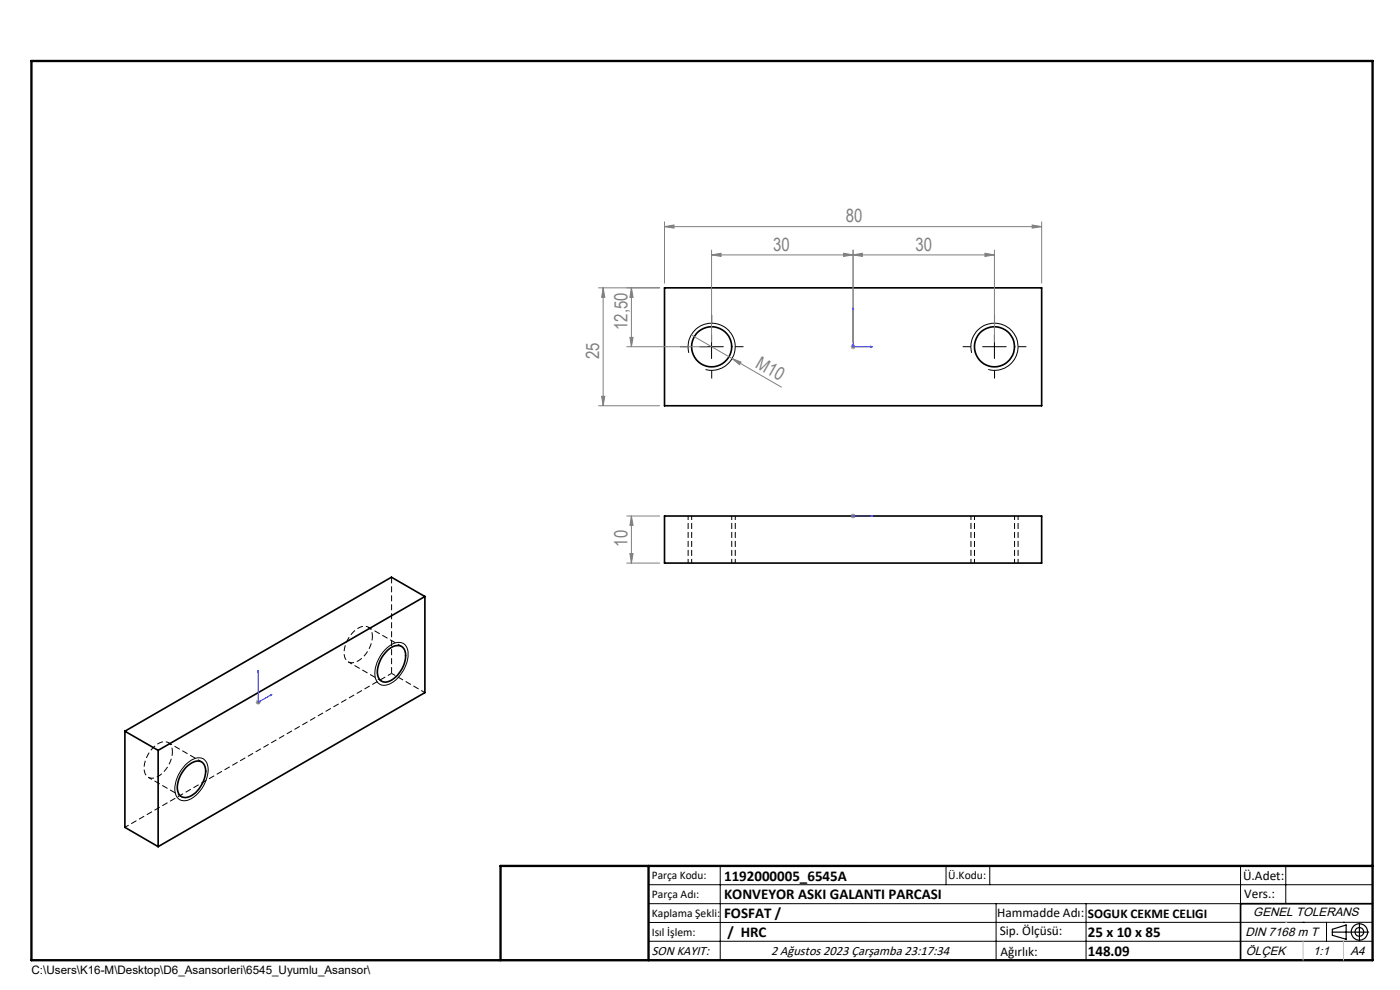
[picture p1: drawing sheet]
<svg xmlns="http://www.w3.org/2000/svg" width="297mm" height="210mm" viewBox="0 0 297 210" stroke-linecap="round" stroke-linejoin="round" font-family="sans-serif">
<g fill="none" stroke="#000" stroke-width=".35">
<path d="M141 61.1h80v25h-80zM141 109.5h80v9.9h-80zM82.2 138a2.36 2.36 0 0 1 3.4-.5 4.5 4.5 0 0 1-.6 4.8 4.4 4.4 0 0 1-3.6 2.4 2.12 2.12 0 0 1-1.3-2.7 7 7 0 0 1 2.1-4zM90.1 126.5v20.4l-56.6 32.7M90.1 126.5l-56.6 32.7M90.1 126.5l-7.1-4.1-56.5 32.7M26.5 155.1l7 4.1M26.5 155.1v20.4l7 4.1M33.5 159.2v20.4M39.4 162.9a3 3 0 0 1 3.5-1.2 3.1 3.1 0 0 1 .5 3.5 5.6 5.6 0 0 1-4 4 1.8 1.8 0 0 1-1.8-2.2 6.8 6.8 0 0 1 1.8-4.1zM291.2 191.7h-28v12"/>
<circle cx="151" cy="73.6" r="4.3"/>
<circle cx="211" cy="73.6" r="4.3"/>
</g>
<g fill="none" stroke="#000" stroke-width=".21" stroke-dasharray="1.3 .6" stroke-dashoffset=".4" stroke-linecap="butt">
<path d="M146 109.4v10M146.7 109.4v10M155.2 119.4v-10M156 119.4v-10M206 109.4v10M206.7 109.4v10M215.2 119.4v-10M216 119.4v-10M79 135a1.83 1.83 0 0 0-.9-2 1.83 1.83 0 0 0-2.1 .2 6.3 6.3 0 0 0-2.9 6.2 1.75 1.75 0 0 0 2.9 .8 6.6 6.6 0 0 0 3-5.2M85.2 137.1l-7.1-4.1M36.6 159.5a1.83 1.83 0 0 0-.9-2 1.83 1.83 0 0 0-2.1 .2 6.3 6.3 0 0 0-2.9 6.1 1.75 1.75 0 0 0 2.9 .9 6.6 6.6 0 0 0 3-5.2M73.9 140.4l7 4.1"/>
<path d="M90.1 146.9l-7-4.1M26.5 175.5l56.6-32.7M31.4 164.9l7.1 4.1M42.8 161.6l-7.1-4.1"/>
</g>
<path d="M83.1 142.8v-20.4" fill="none" stroke="#000" stroke-width=".21" stroke-dasharray="1.3 .6" stroke-linecap="butt"/>
<g fill="none" stroke="#000" stroke-width=".21">
<path d="M146.1 74.9a5 5 0 0 1 4.4-6.4 5 5 0 0 1 5.4 5.4 5 5 0 0 1-6.2 4.5M148.4 73.5h5.1M151 71v5.1M206.1 74.9a5 5 0 0 1 4.4-6.3 5 5 0 0 1 5.4 5.4 5 5 0 0 1-6.2 4.4M208.5 73.5h5M211 71v5.1M82.1 137.4a2.93 2.93 0 0 1 3.8-.7 4.6 4.6 0 0 1 0 5 5.8 5.8 0 0 1-4.6 3.7 2.13 2.13 0 0 1-1.8-2.5 8 8 0 0 1 2.6-5.5zM39.3 162.3a3.6 3.6 0 0 1 3.8-1.3 3.4 3.4 0 0 1 .8 4 6.6 6.6 0 0 1-4.6 4.9 2.1 2.1 0 0 1-2.2-2.6 8.1 8.1 0 0 1 2.2-5zM137.6 187.7h153.6M137.6 191.7h153.6M137.6 199.7h153.6M152.8 183.7v20"/>
<path d="M200.7 183.7v4M210 183.7v4M211.3 191.7v12M230.4 191.7v12M263.2 183.7v20M272.8 183.7v8M276.4 195.6h.1M281.4 195.6v4.1M285 195.6h.1M291.2 195.6l-153.6 .1"/>
</g>
<g fill="none" stroke="#000" stroke-width=".25">
<path d="M282.6 197.7h7.8M282.6 197.1l3-.9v3l-3-.8zM288.4 195.8v3.8M106.2 203.7h185"/>
<circle cx="288.4" cy="197.7" r="1.74"/>
<circle cx="288.4" cy="197.7" r=".93"/>
</g>
<path d="M181 65.3l.1 .3h-.2zM181 65.3v8.2h4.1M184.7 73.4l.4 .1-.4 .2zM180.9 109.5h.2zM181 109.5h.1M181 109.5h4.1M185.1 109.5h-.4h.4M54.8 142.2v6.8l2.9-1.7M54.8 142.2l.1 .3h-.2zM57.4 147.3h.3l-.3 .2z" fill="none" stroke="#00f" stroke-width=".21"/>
<g fill="none" stroke="#808080" stroke-width=".21">
<path d="M141 48.1l2-.4v.7zM141 47.1v13M141 48.1h80M151 54.1l2-.4v.7zM151 53v19.6M151 54.1h60M179 53.7l2 .4-2 .3zM181 54.1l2-.4v.7zM181 53v19.6M209 53.7l2 .4-2 .3zM211 53v19.6M219 47.7l2 .4-2 .3z"/>
<path d="M221 47.1v13M127 61.1h12.9M128 61.1l.3 2h-.7zM128 61.1v25M133 73.5h17M133.6 71.6h.7l-.4 1.9zM133.9 61.1v12.4M133.9 61.1l.4 2h-.7zM146.6 71l8.7 5.1M155.3 76.1l1.9 .7-.3 .6zM155.3 76.1l10.5 6M180.5 73.5h1"/>
<path d="M180.6 73.2l.7 .7M181 73.1v1M181.3 73.2l-.7 .7M127 86.1h12.9M127.6 84.1h.7l-.3 2zM133 109.5h6.9M133 119.4h6.9M133.6 117.4h.7l-.4 2zM133.9 109.5v9.9M133.9 109.5l.4 1.9h-.7zM180.5 109.5h1M180.6 109.1l.7 .7"/>
<path d="M181 108.9v1.1M181.3 109.1l-.7 .7M54.3 149h1M54.4 148.6l.7 .7M54.8 148.5v1M55.1 148.6l-.7 .7"/>
</g>
<path d="M146 73.5h-1.8M151 68.5v-1.7M151 78.5v1.8M156 73.5h1.7M206 73.5h-1.8M211 68.5v-1.7M211 78.5v1.8M216 73.5h1.7" fill="none" stroke="#000" stroke-width=".21" stroke-dasharray="15.2 1.3 1.3 1.3" stroke-linecap="butt"/>
<path d="M6.7 12.9h284.5v190.8h-284.5zM137.6 183.7v20M291.2 183.7h-185v20" fill="none" stroke="#000" stroke-width=".5"/>
<path d="M276.4 199.7v4M285 199.7v4" fill="none" stroke="#c0c0c0" stroke-width=".21"/>
<path d="M272.8 195.6h.1" fill="none" stroke="#c0c0c0" stroke-width=".25"/>
<g fill="#00f">
<path d="M184.7 73.4l.4 .1-.4 .2zM181 65.3l.1 .3h-.2z"/>
<path d="M57.4 147.3h.3l-.3 .2zM54.8 142.2l.1 .3h-.2z"/>
<path d="M184.7 109.5h.4zM180.9 109.5h.2z"/>
</g>
<g fill="#808080">
<path d="M155.3 76.1l1.9 .7-.3 .6z"/>
<path d="M219 47.7l2 .4-2 .3zM141 48.1l2-.4v.7z"/>
<path d="M179 53.7l2 .4-2 .3zM151 54.1l2-.4v.7z"/>
<path d="M181 54.1l2-.4v.7zM209 53.7l2 .4-2 .3z"/>
<path d="M128 61.1l.3 2h-.7zM127.6 84.1h.7l-.3 2z"/>
<path d="M133.6 71.6h.7l-.4 1.9zM133.9 61.1l.4 2h-.7zM133.6 117.4h.7l-.4 2zM133.9 109.5l.4 1.9h-.7z"/>
</g>
<g font-size="3.9" fill="#808080">
<text x="179.4" y="47.2">80</text>
<text x="164" y="53.2">30</text>
<text x="194.2" y="53.2">30</text>
<text x="133.1" y="70" transform="rotate(-90 133.1 70)">12,50</text>
<text x="127.1" y="76.2" transform="rotate(-90 127.1 76.2)">25</text>
<text x="160.1" y="77.8" transform="rotate(30 160.1 77.8)">M10</text>
<text x="133.1" y="116" transform="rotate(-90 133.1 116)">10</text>
</g>
<g font-size="3.2">
<text x="153.6" y="190.8">KONVEYOR ASKI GALANTI PARCASI</text>
<text x="153.6" y="186.8">1192000005_6545A</text>
<text x="153.6" y="194.8">FOSFAT /</text>
<text x="154.3" y="198.8">/ HRC</text>
<text x="230.8" y="198.7">25 x 10 x 85</text>
<text x="230.8" y="202.8">148.09</text>
</g>
<g font-size="2.8">
<text x="263.7" y="186.7">Ü.Adet:</text>
<text x="263.9" y="190.5">Vers.:</text>
<text x="211.5" y="194.5">Hammadde Adı:</text>
<text x="230.8" y="194.7">SOGUK CEKME CELIGI</text>
<text x="138.3" y="202.6">SON KAYIT:</text>
<text x="163.6" y="202.6">2 Ağustos 2023 Çarşamba 23:17:34</text>
<text x="212.1" y="198.4">Sip. Ölçüsü:</text>
<text x="212.2" y="202.7">Ağırlık:</text>
</g>
<g font-size="2.6">
<text x="265.9" y="194.4">GENEL TOLERANS</text>
<text x="264.2" y="198.5">DIN 7168 m T</text>
<text x="264.3" y="202.6">ÖLÇEK</text>
<text x="278.5" y="202.6">1:1</text>
<text x="286.5" y="202.6">A4</text>
</g>
<g font-size="2.5">
<text x="138.3" y="186.4">Parça Kodu:</text>
<text x="138.3" y="190.5">Parça Adı:</text>
<text x="201.2" y="186.5">Ü.Kodu:</text>
<text x="138.3" y="194.5">Kaplama Şekli:</text>
<text x="138.3" y="198.6">Isıl İşlem:</text>
<text x="6.7" y="206.7">C:\Users\K16-M\Desktop\D6_Asansorleri\6545_Uyumlu_Asansor\</text>
</g>
</svg>
